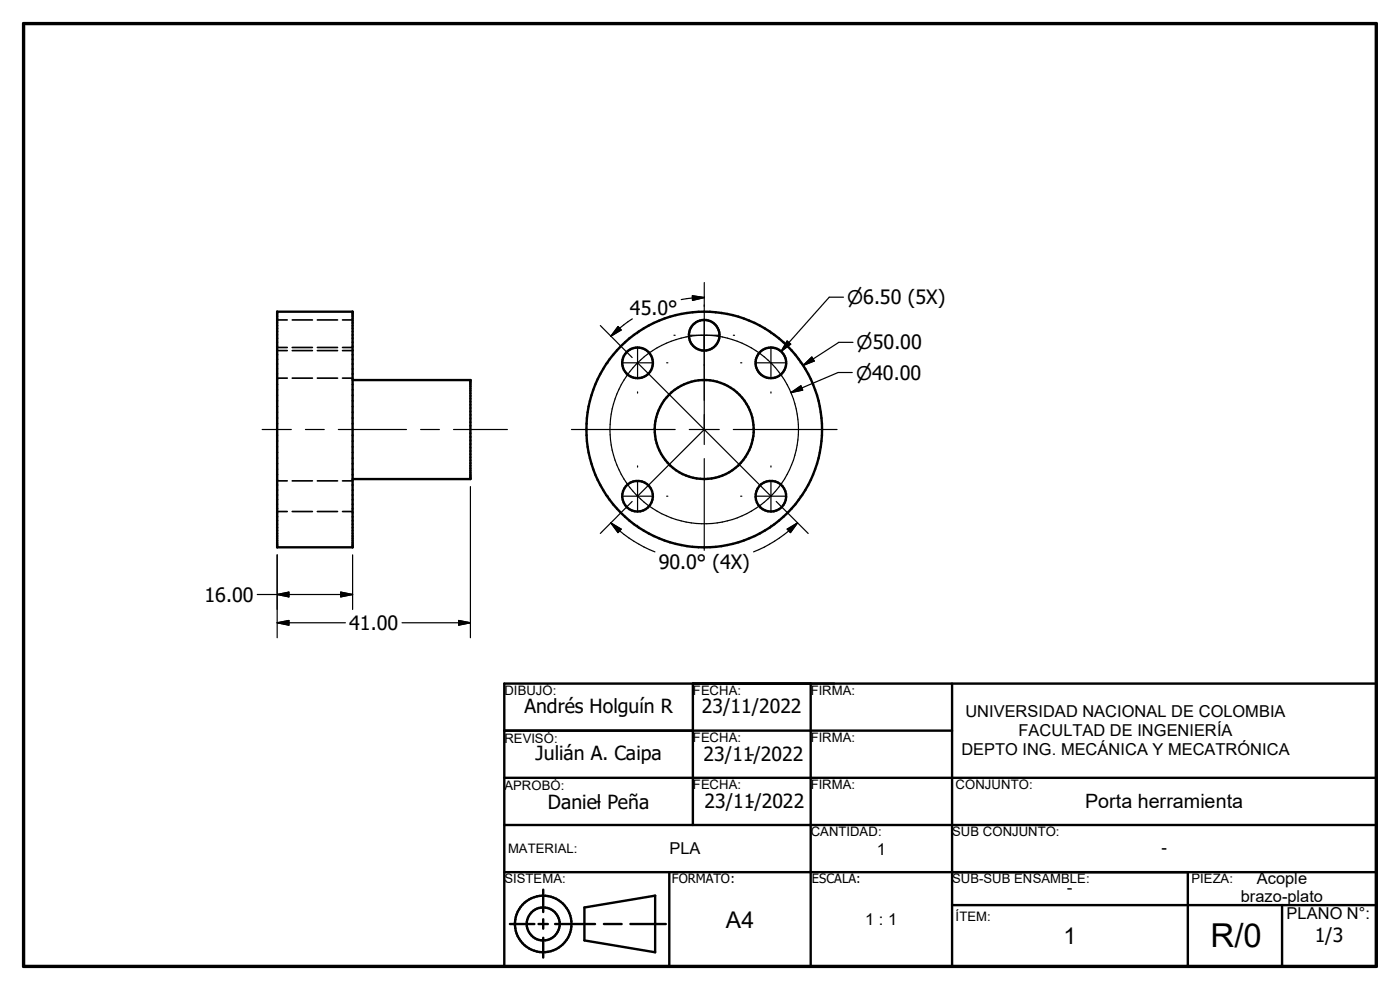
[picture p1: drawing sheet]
<svg xmlns="http://www.w3.org/2000/svg" width="297mm" height="210mm" viewBox="0 0 297 210" stroke-linecap="round" stroke-linejoin="round" font-family="sans-serif">
<g fill="none" stroke="#000" stroke-width=".51">
<path d="M58.8 66.1h16v50h-16zM74.8 80.6h25v21h-25M107 145h185v60h-185zM107 155h95M147 145v30M172 145v60M202 145v60M107 175h185M107 165h185M107 185h185M108.2 196h5.2M114.3 196h1.9"/>
<path d="M115.2 188.7v4.8M115.2 195v2M115.2 198.9v4.2M117.8 196h8.4M124 192.5l15-2.5v12l-15-2.5zM128.1 196h3.8M133.7 196h7.6M142 185v20M202 192h90M252 185v20M272 192v13"/>
<circle cx="135.3" cy="77" r="3.2"/>
<circle cx="149.4" cy="71.1" r="3.3"/>
<circle cx="163.5" cy="77" r="3.2"/>
<circle cx="149.4" cy="91.1" r="25"/>
<circle cx="149.4" cy="91.1" r="10.5"/>
<circle cx="135.3" cy="105.3" r="3.3"/>
<circle cx="163.5" cy="105.3" r="3.2"/>
<circle cx="115.2" cy="196" r="6"/>
<circle cx="115.2" cy="196" r="3.5"/>
</g>
<g fill="none" stroke="#000" stroke-width=".36">
<path d="M58.8 67.9h2.1M58.8 74.4h2.1M58.8 73.7h2.1M62 67.9h4.3M62 74.4h4.3M62 73.7h4.3M67.3 67.9h4.3M67.3 74.4h4.3M67.3 73.7h4.3M72.7 67.9h2.1M72.7 74.4h2.1M72.7 73.7h2.1"/>
<path d="M58.8 80.2h2.1M62 80.2h4.3M67.3 80.2h4.3M72.7 80.2h2.1M58.8 102h2.1M58.8 108.5h2.1M62 102h4.3M62 108.5h4.3M67.3 102h4.3M67.3 108.5h4.3M72.7 102h2.1M72.7 108.5h2.1"/>
</g>
<g fill="none" stroke="#000" stroke-width=".25">
<path d="M149.4 59.9v34.4M127.4 69.1l6.7 6.7M128.8 77h.3M131.1 69.3l.7 .7-2.2 1.3zM132.1 77h6.3M134.1 67.6l-2.7 2-1.8 1.7M135.3 77l14.1 14.1M135.3 70.5v.3M135.3 73.8v6.3M141.4 77h.3M143 71.1h.2M146.2 71.1h6.4"/>
<path d="M146.9 62.7l2.5 .4-2.5 .6zM148.8 71.1a20 20 0 0 0-17 29.6 20 20 0 0 0 34.1 1.8 20 20 0 0 0-13.8-31.2l-2.2-.2M149.4 63.1l-2.5 .1-2.4 .4M155.6 71.1h.2M157.1 77h.3M160.4 77h6.3M163.6 70.5v.3M163.6 73.8v6.3M167 72.3l.7 .7-2 1.6zM169.7 77h.3M170.4 77.5l1.8-1.8 .5 .9zM178.9 63h-3l-10.2 11.6"/>
<path d="M180.8 79h-3l-10 4.3M181 72.6h-3l-7.6 4.9M55.6 91.1h6.2M64.8 91.1h4M71.8 91.1h14.4M89.2 91.1h4M96.2 91.1h11.4M121.2 91.1h22M135.3 83.1v.3M135.3 98.8v.3M146.2 91.1h6.4M149.4 91.1l-14.1 14.2"/>
<path d="M149.4 91.1l14.2 14.2M149.4 97.3v19.4M155.6 91.1h22M163.6 83.1v.3M163.6 98.8v.3M167.8 83.3l2.1-1.5 .4 1zM58.8 117.7v17.6M74.8 117.7v11.6M99.8 103.2v32.1M128.8 105.3h.3M129.6 110.9a27.5 27.5 0 0 0 9.3 6.2M129.6 110.9l2.2 1.3-.7 .8z"/>
<path d="M132.1 105.3h6.3M134.1 106.4l-6.7 6.8M135.3 102.1v6.3M135.3 111.4v.3M141.4 105.3h.3M157.1 105.3h.3M160.4 105.3h6.3M163.6 102.1v6.3M163.6 111.4v.3M164.7 106.4l6.8 6.8M167 112.2l2.2-1.3-1.5 2.1zM169.2 110.9a27.7 27.7 0 0 1-9.3 6.2"/>
<path d="M169.7 105.3h.3M54.6 126.1h20.2M58.8 126.1l2.5-.5v1zM58.8 132.1l2.5-.5v1zM58.8 132.1h14.5M72.3 125.6l2.5 .5-2.5 .5zM85.3 132.1h14.5M97.3 131.6l2.5 .5-2.5 .5z"/>
</g>
<path d="M118.7 196h1" fill="none" stroke="#000" stroke-width=".21"/>
<path d="M5 5h287v200h-287z" fill="none" stroke="#000" stroke-width=".71"/>
<path d="M131.1 69.3l.7 .7-2.2 1.3zM146.9 62.7l2.5 .4-2.5 .6zM167 72.3l.7 .7-2 1.6zM170.4 77.5l1.8-1.8 .5 .9zM167.8 83.3l2.1-1.5 .4 1zM129.6 110.9l2.2 1.3-.7 .8zM167 112.2l2.2-1.3-1.5 2.1zM58.8 126.1l2.5-.5v1zM58.8 132.1l2.5-.5v1zM72.3 125.6l2.5 .5-2.5 .5zM97.3 131.6l2.5 .5-2.5 .5z" fill="#000" stroke="#000" stroke-width=".25"/>
<text font-size="7" x="256.8" y="200.9">R/0</text>
<g font-size="4.9">
<text x="154" y="196.8">A4</text>
<text x="225.6" y="200.3">1</text>
</g>
<g font-size="4.2">
<text x="133.6" y="66.8">45.0°</text>
<text x="139.7" y="120.7">90.0° (4X)</text>
<text x="43.4" y="127.6">16.00</text>
<text x="74.1" y="133.6">41.00</text>
<text x="230.2" y="171.5">Porta herramienta</text>
</g>
<g font-size="4.1">
<text x="111.3" y="151.3">Andrés Holguín R</text>
<text x="148.9" y="151.3">23/11/2022</text>
<text x="113.6" y="161.3">Julián A. Caipa</text>
<text x="149.3" y="161.4">23/11/2022</text>
<text x="116.2" y="171.6">Daniel Peña</text>
<text x="149.5" y="171.4">23/11/2022</text>
<text x="278.9" y="199.7">1/3</text>
</g>
<g font-size="4">
<text x="179.7" y="64.5">n6.50 (5X)</text>
<text x="181.7" y="74.1">n50.00</text>
<text x="181.6" y="80.5">n40.00</text>
</g>
<g font-size="3.5">
<text x="204.8" y="152.2">UNIVERSIDAD NACIONAL DE COLOMBIA</text>
<text x="126.4" y="161.1">-</text>
<text x="158.9" y="161.1">-</text>
<text x="204" y="160.1">DEPTO ING. MECÁNICA Y MECATRÓNICA</text>
<text x="216.1" y="156.1">FACULTAD DE INGENIERÍA</text>
<text x="126.4" y="171.1">-</text>
<text x="158.9" y="171.1">-</text>
<text x="142" y="181.2">PLA</text>
<text x="186" y="181.3">1</text>
<text x="246.4" y="180.9">-</text>
<text x="263.3" y="191.4">brazo-plato</text>
<text x="266.6" y="187.5">Acople</text>
<text x="183.6" y="196.3">1 : 1</text>
<text x="273" y="195">PLANO N°:</text>
</g>
<text font-size="3.4" x="226.4" y="189.6">-</text>
<g font-size="2.8">
<text x="107" y="147.5">DIBUJÓ:</text>
<text x="147" y="147.4">FECHA:</text>
<text x="172" y="147.4">FIRMA:</text>
<text x="107" y="157.5">REVISÓ:</text>
<text x="147" y="157.4">FECHA:</text>
<text x="172" y="157.4">FIRMA:</text>
<text x="107" y="167.5">APROBÓ:</text>
<text x="147" y="167.4">FECHA:</text>
<text x="172" y="167.4">FIRMA:</text>
<text x="202.7" y="167.4">CONJUNTO:</text>
<text x="172" y="177.4">CANTIDAD:</text>
<text x="202" y="177.4">SUB CONJUNTO:</text>
<text x="107.8" y="180.9">MATERIAL:</text>
<text x="107" y="187.4">SISTEMA:</text>
<text x="202" y="187.4">SUB-SUB ENSAMBLE:</text>
<text x="252.8" y="187.4">PIEZA:</text>
<text x="202.7" y="195.3">ÍTEM:</text>
</g>
<g font-size="2.7">
<text x="142.5" y="187.4">FORMATO:</text>
<text x="172.3" y="187.3">ESCALA:</text>
</g>
</svg>
